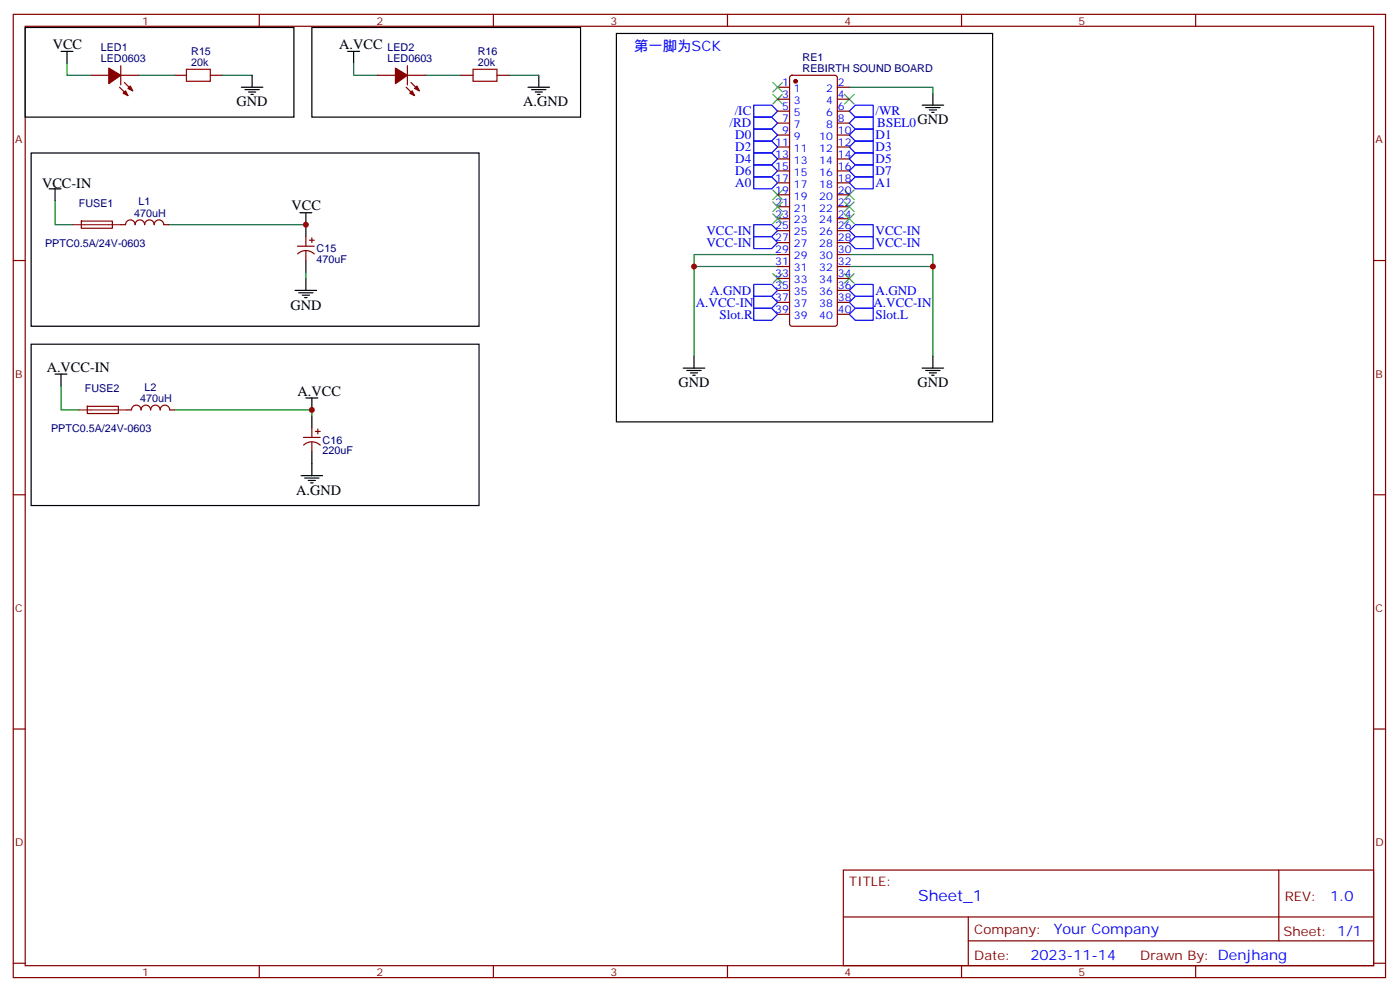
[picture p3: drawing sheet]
<svg xmlns="http://www.w3.org/2000/svg" width="414mm" height="293mm" viewBox="0 0 414 293" stroke-linecap="round" stroke-linejoin="round" font-family="sans-serif">
<g fill="none" stroke="#870000" stroke-width=".35">
<path d="M3.9 4.2h405.4v284.4h-405.4zM7.4 7.8h398.3v277.2h-398.3zM35.7 19.4v5.6M76.6 4.2v3.6M120.3 19.4v5.6M145.7 4.2v3.6M214.9 4.2v3.6M284 4.2v3.6M353.2 4.2v3.6M26.8 22.2h5.3M35.3 25.8l2.5 2.4M35.7 22.2h5.3"/>
<path d="M36.7 24.3l2.5 2.5M51.5 22.2h3.6M62.1 22.2h3.6M111.5 22.2h5.3M120 25.8l2.4 2.4M120.3 22.2h5.3M121.4 24.3l2.5 2.5M136.2 22.2h3.5M146.8 22.2h3.5M229.7 25.8h3.5M229.7 29.3h3.5M229.7 32.8h3.5"/>
<path d="M229.7 36.3h3.5M229.7 39.9h3.5M233.5 22.4l.4-.2h12.7l.5 .2 .2 .5v72.7l-.2 .5-.5 .2h-12.7l-.5-.2-.2-.5v-72.7zM247.3 25.8h3.6M247.3 29.3h3.6M247.3 32.8h3.6M247.3 36.3h3.6M247.3 39.9h3.6M229.7 43.4h3.5M229.7 46.9h3.5M229.7 50.4h3.5M229.7 54h3.5"/>
<path d="M229.7 57.5h3.5M247.3 43.4h3.6M247.3 46.9h3.6M247.3 50.4h3.6M247.3 54h3.6M247.3 57.5h3.6M3.9 76.9h3.5M24 65.3h9.2v2l-9.1 .1zM35.7 66.3h1.4a1.41 1.41 0 0 1 1.4-1.4 1.41 1.41 0 0 1 1.4 1.4 1.41 1.41 0 0 1 1.4-1.4 1.41 1.41 0 0 1 1.4 1.4 1.41 1.41 0 0 1 1.4-1.4 1.41 1.41 0 0 1 1.4 1.4 1.41 1.41 0 0 1 1.5-1.4 1.41 1.41 0 0 1 1.4 1.4h1.4M87.9 72.7h4.9M87.9 74.9a3.5 3.5 0 0 1 4.9 .1M90.3 69.8v2.9"/>
<path d="M90.3 74.1v2.8M91.4 70.9h1.4M92.1 70.2v1.4M229.7 78.7h3.5M229.7 75.1h3.5M229.7 71.6h3.5M229.7 68.1h3.5M229.7 64.6h3.5M229.7 61h3.5M247.3 78.7h3.6M247.3 75.1h3.6M247.3 71.6h3.6"/>
<path d="M247.3 68.1h3.6M247.3 64.6h3.6M247.3 61h3.6M405.7 76.9h3.6M229.7 92.8h3.5M229.7 89.3h3.5M229.7 85.7h3.5M229.7 82.2h3.5M247.3 92.8h3.6M247.3 89.3h3.6M247.3 85.7h3.6M247.3 82.2h3.6"/>
<path d="M25.8 120l9.1-.1 .1 2.1-9.2 .1zM37.4 121h1.4a1.41 1.41 0 0 1 1.5-1.4 1.41 1.41 0 0 1 1.4 1.4 1.41 1.41 0 0 1 1.4-1.4 1.41 1.41 0 0 1 1.4 1.4 1.41 1.41 0 0 1 1.4-1.4 1.41 1.41 0 0 1 1.4 1.4 1.41 1.41 0 0 1 1.4-1.4 1.41 1.41 0 0 1 1.4 1.4h1.4M89.6 129.1h5M89.7 131.4a3.5 3.5 0 0 1 4.9 0M92.1 126.3v2.8M92.1 130.5v2.8M93.2 127.4h1.4M93.9 126.6v1.5M3.9 146h3.5M405.7 146h3.6M3.9 215.2h3.5M405.7 215.2h3.6"/>
<path d="M249.1 256.8h156.6v28.2h-156.6zM377.7 256.8v20.9M249.1 270.7h156.5M286 277.7h119.6M286 270.7v14.1M3.9 284.3h3.5M76.6 285v3.6M145.7 285v3.6M214.9 285v3.6M284 285v3.6M353.2 285v3.6M405.7 284.3h3.6"/>
</g>
<g fill="none" stroke="#000" stroke-width=".35">
<path d="M7.4 8.1h79.4v26.5h-79.4zM18 15.2h3.6M19.8 15.2v3.5M92.1 8.1h79.4v26.5h-79.4zM102.7 15.2h3.5M104.5 15.2v3.5M182.1 9.9h111.1v114.6h-111.1zM71.3 25.8h6.3M72.4 26.5h4.2M73.4 27.2h2.1M74.1 27.9h.7M74.5 22.2v3.6"/>
<path d="M156 25.8h6.3M157 26.5h4.3M158.1 27.2h2.1M158.8 27.9h.7M159.1 22.2v3.6M272.4 31h6.3M273.4 31.8h4.3M274.5 32.5h2.1M275.2 33.2h.7M275.6 27.5v3.5M9.2 45.2h132.3v51.1h-132.3zM14.5 55.7h3.5"/>
<path d="M16.3 55.7v3.6M88.6 62.8h3.5M90.3 62.8v7M90.3 76.9v3.5M87.2 85.7h6.3M88.2 86.4h4.3M89.3 87.1h2.1M90 87.8h.7M90.3 82.2v3.5M9.2 101.6h132.3v47.6h-132.3zM16.3 110.4h3.5M18 110.4v3.5"/>
<path d="M90.3 117.5h3.6M92.1 117.5v3.5M201.8 108.7h6.4M202.9 109.4h4.2M203.9 110.1h2.2M204.6 110.8h.8M205 105.1v3.6M272.4 108.7h6.3M273.4 109.4h4.3M274.5 110.1h2.1M275.2 110.8h.7M275.6 105.1v3.6"/>
<path d="M92.1 122.8v3.5M92.1 133.3v7.1M88.9 140.4h6.4M90 141.1h4.2M91.1 141.8h2.1M91.8 142.5h.7"/>
</g>
<g fill="none" stroke="#00f" stroke-width=".35">
<path d="M222.6 31h5.3l1.8 1.8-1.8 1.8h-5.3zM222.6 34.6h5.3l1.8 1.7-1.8 1.8h-5.3zM222.6 38.1h5.3l1.8 1.8-1.8 1.7h-5.3zM250.9 36.3l1.7-1.7h5.3v3.5h-5.3zM250.9 32.8l1.7-1.8h5.3v3.6h-5.3zM252.6 38.1h5.3v3.5h-5.3l-1.7-1.7zM222.6 41.6h5.3l1.8 1.8-1.8 1.8h-5.3zM222.6 45.2h5.3l1.8 1.7-1.8 1.8h-5.3zM222.6 48.7h5.3l1.8 1.7-1.8 1.8h-5.3zM222.6 52.2h5.3l1.8 1.8-1.8 1.7h-5.3zM250.9 54l1.7-1.8h5.3v3.5h-5.3zM250.9 46.9l1.7-1.7h5.3v3.5h-5.3z"/>
<path d="M252.6 41.6h5.3v3.6h-5.3l-1.7-1.8zM252.6 48.7h5.3v3.5h-5.3l-1.7-1.8zM222.6 66.3h5.3l1.8 1.8-1.8 1.7h-5.3zM222.6 69.8h5.3l1.8 1.8-1.8 1.8h-5.3zM250.9 68.1l1.7-1.8h5.3v3.5h-5.3zM252.6 69.8h5.3v3.6h-5.3l-1.7-1.8zM222.6 84h5.3l1.8 1.7-1.8 1.8h-5.3zM222.6 87.5h5.3l1.8 1.8-1.8 1.7h-5.3zM222.6 91h5.3l1.8 1.8-1.8 1.7h-5.3zM250.9 85.7l1.7-1.7h5.3v3.5h-5.3zM250.9 92.8l1.7-1.8h5.3v3.5h-5.3zM250.9 89.3l1.7-1.8h5.3v3.5h-5.3z"/>
</g>
<g fill="none" stroke="#008700" stroke-width=".35">
<path d="M19.8 18.7v3.5h7M104.5 18.7v3.5h7M41 22.2h10.5M65.7 22.2h8.8M125.6 22.2h10.6M150.3 22.2h8.8M250.9 25.8h24.7v1.7M16.3 59.3v7h5.3M49.8 66.3h40.5M205 78.7h24.7M229.7 75.1h-24.7v30M250.9 78.7h24.7"/>
<path d="M250.9 75.1h24.7v30M90.3 80.4v1.8M18 113.9v7.1h5.3M51.5 121h40.6v1.8"/>
</g>
<path d="M55.1 20.5h7v3.5h-7zM139.7 20.5h7.1v3.5h-7.1z" fill="none" stroke="#a10000" stroke-width=".35"/>
<g fill="#870000" stroke="#870000" stroke-width=".35">
<path d="M116.8 20.1l3.5 2.1-3.5 2.5z"/>
<path d="M121 27.5l.7-.7 .7 1.4z"/>
<path d="M122.4 26.1l.8-.7 .7 1.4z"/>
<path d="M32.1 20.1l3.6 2.1-3.6 2.5z"/>
<path d="M36.4 27.5l.7-.7 .7 1.4z"/>
<path d="M37.8 26.1l.7-.7 .7 1.4z"/>
<circle cx="235" cy="24" r=".53"/>
</g>
<path d="M21.6 66.3h14.1M23.3 121h14.1" fill="none" stroke="#8c2424" stroke-width=".35"/>
<g fill="none" stroke="#3c3" stroke-width=".35">
<path d="M228.3 27.9l2.8 2.8M228.3 24.3l2.8 2.9M231.1 27.9l-2.8 2.8M231.1 24.3l-2.8 2.9M249.4 27.9l2.9 2.8M252.3 27.9l-2.9 2.8M228.3 56.1l2.8 2.8M228.3 59.6l2.8 2.8M231.1 56.1l-2.8 2.8M231.1 59.6l-2.8 2.8M249.4 56.1l2.9 2.8M249.4 59.6l2.9 2.8"/>
<path d="M252.3 56.1l-2.9 2.8M252.3 59.6l-2.9 2.8M228.3 63.1l2.8 2.9M231.1 63.1l-2.8 2.9M249.4 63.1l2.9 2.9M252.3 63.1l-2.9 2.9M228.3 80.8l2.8 2.8M231.1 80.8l-2.8 2.8M249.4 80.8l2.9 2.8M252.3 80.8l-2.9 2.8"/>
</g>
<g fill="#c00">
<circle cx="92.1" cy="121" r=".88"/>
<circle cx="90.3" cy="66.3" r=".88"/>
<circle cx="205" cy="78.7" r=".88"/>
<circle cx="275.6" cy="78.7" r=".88"/>
</g>
<text font-size="4.6" fill="#00f" x="271.2" y="265.8">Sheet_1</text>
<g font-size="4.2">
<text x="15.6" y="14.5">VCC</text>
<text x="100.2" y="14.5">A.VCC</text>
<text x="69.9" y="31.4">GND</text>
<text x="154.6" y="31.4">A.GND</text>
<text x="12.4" y="55.4">VCC-IN</text>
<text x="86.1" y="62.1">VCC</text>
<text x="85.8" y="91.4">GND</text>
<text x="13.8" y="109.7">A.VCC-IN</text>
<text x="87.9" y="116.8">A.VCC</text>
<text x="200.4" y="114.3">GND</text>
<text x="271" y="114.3">GND</text>
<text x="87.5" y="146">A.GND</text>
</g>
<g font-size="4.2" fill="#00f">
<text x="187.4" y="15.2">第一脚为SCK</text>
<text x="392.9" y="266.1">1.0</text>
<text x="311.3" y="275.6">Your Company</text>
<text x="304.3" y="283.4">2023-11-14</text>
</g>
<g font-size="3.9" fill="#00f">
<text x="217" y="34.1">/IC</text>
<text x="258.6" y="34.1">/WR</text>
<text x="215.5" y="37.6">/RD</text>
<text x="217.2" y="41.1">D0</text>
<text x="258.6" y="41">D1</text>
<text x="259.1" y="37.6">BSEL0GND</text>
<text x="217.2" y="44.6">D2</text>
<text x="258.6" y="44.6">D3</text>
<text x="217.2" y="48.1">D4</text>
<text x="217.2" y="51.6">D6</text>
<text x="258.6" y="48.1">D5</text>
<text x="258.6" y="51.6">D7</text>
<text x="217.2" y="55.2">A0</text>
<text x="258.6" y="55.1">A1</text>
<text x="208.7" y="69.3">VCC-IN</text>
<text x="258.6" y="69.3">VCC-IN</text>
<text x="208.7" y="72.9">VCC-IN</text>
<text x="258.6" y="72.9">VCC-IN</text>
<text x="209.8" y="87">A.GND</text>
<text x="258.6" y="87">A.GND</text>
<text x="205.5" y="90.5">A.VCC-IN</text>
<text x="212.5" y="94">Slot.R</text>
<text x="258" y="90.5">A.VCC-IN</text>
<text x="258.6" y="94.1">Slot.L</text>
</g>
<g font-size="3.9" fill="#800">
<text x="250.9" y="261.4">TITLE:</text>
<text x="379.5" y="266.1">REV:</text>
<text x="287.8" y="275.6">Company:</text>
<text x="379.1" y="276.2">Sheet: 1/1</text>
<text x="287.8" y="283.3">Date:</text>
<text x="336.8" y="283.4">Drawn By: Denjhang</text>
</g>
<g font-size="3.2" fill="#800">
<text x="42" y="7.2">1</text>
<text x="111.2" y="7.2">2</text>
<text x="180.3" y="7.2">3</text>
<text x="249.4" y="7.2">4</text>
<text x="318.6" y="7.2">5</text>
<text x="4.4" y="42.3">A</text>
<text x="406.3" y="42.3">A</text>
<text x="4.4" y="111.5">B</text>
<text x="406.3" y="111.5">B</text>
<text x="4.4" y="180.6">C</text>
<text x="406.3" y="180.6">C</text>
<text x="4.4" y="249.8">D</text>
<text x="406.3" y="249.8">D</text>
<text x="42" y="288">1</text>
<text x="111.2" y="288">2</text>
<text x="180.3" y="288">3</text>
<text x="249.4" y="288">4</text>
<text x="318.6" y="288">5</text>
</g>
<g font-size="3.2" fill="#000080">
<text x="29.8" y="15.2">LED1</text>
<text x="56.5" y="16.2">R15</text>
<text x="114.5" y="15.2">LED2</text>
<text x="141.2" y="16.2">R16</text>
<text x="29.8" y="18.3">LED0603</text>
<text x="56.5" y="19.4">20k</text>
<text x="114.5" y="18.3">LED0603</text>
<text x="141.2" y="19.4">20k</text>
<text x="237.1" y="21.1">REBIRTH SOUND BOARD</text>
<text x="237.1" y="18">RE1</text>
<text x="23.3" y="61.1">FUSE1</text>
<text x="39.6" y="63.9">470uH</text>
<text x="40.9" y="60.6">L1</text>
<text x="13.3" y="72.8">PPTC0.5A/24V-0603</text>
<text x="93.5" y="77.7">470uF</text>
<text x="93.5" y="74.5">C15</text>
<text x="25.1" y="115.7">FUSE2</text>
<text x="41.4" y="118.6">470uH</text>
<text x="42.7" y="115.3">L2</text>
<text x="15.1" y="127.4">PPTC0.5A/24V-0603</text>
<text x="95.3" y="131">C16</text>
<text x="95.3" y="134.1">220uF</text>
</g>
<g font-size="3.2" fill="#00f">
<text x="231" y="25.4">1</text>
<text x="231" y="28.9">3</text>
<text x="234.5" y="27.2">1</text>
<text x="244" y="27.2">2</text>
<text x="247.5" y="28.9">4</text>
<text x="247.5" y="25.4">2</text>
<text x="231" y="32.5">5</text>
<text x="231" y="36">7</text>
<text x="234.5" y="30.7">3</text>
<text x="234.5" y="34.2">5</text>
<text x="244" y="34.2">6</text>
<text x="244" y="30.7">4</text>
<text x="247.5" y="36">8</text>
<text x="247.5" y="32.5">6</text>
<text x="231" y="39.5">9</text>
<text x="234.5" y="37.7">7</text>
<text x="234.5" y="41.3">9</text>
<text x="242" y="41.3">10</text>
<text x="244" y="37.7">8</text>
<text x="247.5" y="39.5">10</text>
<text x="229" y="43">11</text>
<text x="229" y="46.6">13</text>
<text x="234.5" y="44.8">11</text>
<text x="242" y="44.8">12</text>
<text x="247.5" y="46.6">14</text>
<text x="247.5" y="43">12</text>
<text x="229" y="50.1">15</text>
<text x="229" y="53.6">17</text>
<text x="234.5" y="48.3">13</text>
<text x="234.5" y="51.9">15</text>
<text x="242" y="51.9">16</text>
<text x="242" y="48.3">14</text>
<text x="247.5" y="53.6">18</text>
<text x="247.5" y="50.1">16</text>
<text x="229" y="57.2">19</text>
<text x="234.5" y="55.4">17</text>
<text x="234.5" y="58.9">19</text>
<text x="242" y="58.9">20</text>
<text x="242" y="55.4">18</text>
<text x="247.5" y="57.2">20</text>
<text x="229" y="60.7">21</text>
<text x="229" y="64.2">23</text>
<text x="234.5" y="62.4">21</text>
<text x="234.5" y="66">23</text>
<text x="242" y="66">24</text>
<text x="242" y="62.4">22</text>
<text x="247.5" y="64.2">24</text>
<text x="247.5" y="60.7">22</text>
<text x="229" y="67.7">25</text>
<text x="229" y="71.3">27</text>
<text x="234.5" y="69.5">25</text>
<text x="242" y="69.5">26</text>
<text x="247.5" y="71.3">28</text>
<text x="247.5" y="67.7">26</text>
<text x="229" y="74.8">29</text>
<text x="234.5" y="73">27</text>
<text x="234.5" y="76.6">29</text>
<text x="242" y="76.6">30</text>
<text x="242" y="73">28</text>
<text x="247.5" y="74.8">30</text>
<text x="229" y="78.3">31</text>
<text x="229" y="81.8">33</text>
<text x="234.5" y="80.1">31</text>
<text x="234.5" y="83.6">33</text>
<text x="242" y="83.6">34</text>
<text x="242" y="80.1">32</text>
<text x="247.5" y="81.8">34</text>
<text x="247.5" y="78.3">32</text>
<text x="229" y="85.4">35</text>
<text x="229" y="88.9">37</text>
<text x="234.5" y="87.1">35</text>
<text x="242" y="87.1">36</text>
<text x="247.5" y="88.9">38</text>
<text x="247.5" y="85.4">36</text>
<text x="229" y="92.4">39</text>
<text x="234.5" y="90.7">37</text>
<text x="234.5" y="94.2">39</text>
<text x="242" y="94.2">40</text>
<text x="242" y="90.7">38</text>
<text x="247.5" y="92.4">40</text>
</g>
</svg>
